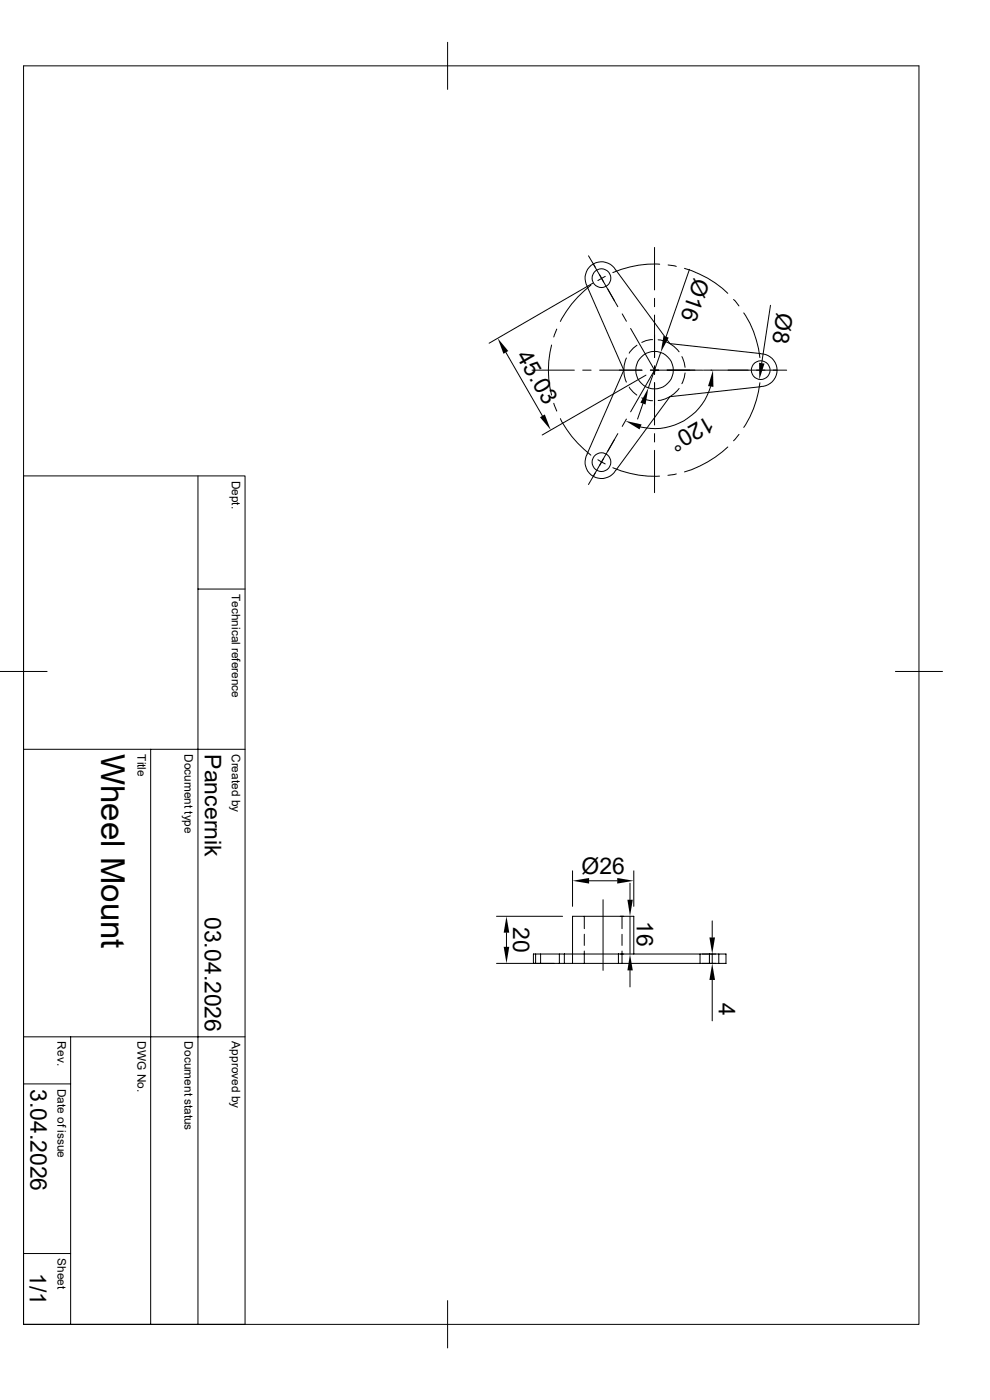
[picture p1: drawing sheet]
<svg xmlns="http://www.w3.org/2000/svg" width="210mm" height="297mm" viewBox="0 0 210 297" stroke-linecap="round" stroke-linejoin="round" font-family="sans-serif">
<g fill="none" stroke="#000" stroke-width=".21">
<path d="M5 14h189.9v267h-189.9zM95 9v10M124.8 54.3l1.5 2.4M125.9 56l5.2 9.1M127.2 58.3l.9 1.5M128.4 58.6l-1.6 .9M138.9 52.5v9M140 56a22 22 0 0 0-10 1.8M141.7 56.2l1.8 .3M145.2 56.9a21.8 21.8 0 0 1 9.2 5.3M146.3 57.1l-5 14.3M107.3 74.8l7.8 13.4"/>
<path d="M112.9 78.5h8.9M117 73.2a21.2 21.2 0 0 0 0 10.6M118.1 69.8l-.6 1.7M123.6 78.5h1.8M124.5 60.7l7.8 17.8-7.8 17.8M124.6 60.7a3.5 3.5 0 0 1 1.3-4.7 3.5 3.5 0 0 1 4.7 1.3l11.5 15.6 19.3 2.1M125.3 60.5a22.9 22.9 0 0 0-6.4 7.7M125.8 60.1l-22 12.7M127.2 78.5h9M128.9 61.3l1.4 2.5M132 66.6l.9 1.6M132.9 75.9a6.2 6.2 0 0 0 0 5.2"/>
<path d="M133.8 69.7l5.2 9M135.1 73.2l-.7 .6-.9 1.1M137 79.6l-22 12.7M138.4 72.1l-1.4 .2-.9 .3M138.9 77.6v1.8M138.9 63.3v1.8M138.9 66.8v9.1M139 78.3l-5.2 9.1M139.6 72.1a6.3 6.3 0 0 1 4.5 2.5M140.2 74.8l-2.7 7.5M144.7 75.6l.5 1.4 .1 .9M145.3 79.1l-.1 1-.5 1.3"/>
<path d="M149.1 78.5h-11.1M149.2 78.5h3.5M152.8 78.5h14.1M155.6 63.5l1.2 1.4M157.8 66.4a20.8 20.8 0 0 1 3.4 9.5M161.3 77.6v1.8M161.4 75.1a3.5 3.5 0 0 1 3.4 3.4 3.5 3.5 0 0 1-3.4 3.5M163.4 64.8l-1.8 12.2M117.5 85.6l.6 1.6M118.9 88.8a22.5 22.5 0 0 0 6.4 7.8M126.8 97.5l1.6 .9M128.1 97.2l-.9 1.6"/>
<path d="M130 99.2a21.9 21.9 0 0 0 9.9 1.8M130.3 93.3l-1.4 2.4M131.1 92l-5.2 9M132.9 88.9l-.9 1.6M133.5 82.1l.9 1.1 .7 .6M136.1 84.4l.9 .4 1.4 .2M136.4 85.6l-1.1 3.3M138.9 92v1.8M138.9 95.5v9M138.9 81.2v9M144.1 82.4a6.3 6.3 0 0 1-4.5 2.6M150.7 82a12.4 12.4 0 0 1-14.8 8.6"/>
<path d="M154.4 94.8a23.1 23.1 0 0 1-9.2 5.3M156.8 92.2l-1.2 1.3M161.2 81.2a21.3 21.3 0 0 1-3.4 9.5M161.4 82l-19.3 2.2-11.5 15.6a3.5 3.5 0 0 1-4.7 1.2 3.5 3.5 0 0 1-1.3-4.7M5 101h47v180h-47M42 101v180M126.3 100.3l-1.5 2.5M143.5 100.5l-1.8 .3M42 125h10M0 142.5h10M5 159h47M32 159v122"/>
<path d="M189.9 142.5h10M105.3 194.4h14M107.4 197.9v3M121.5 184.7v7.6M124 194.4v2.6M124 198.2v2.4M125 186.9h5.9M127.9 190.9v15M131.6 194.4h.7M132 194.4v2.6M132 198.2v2.4M133.6 187.4v3.5"/>
<path d="M133.6 194.4v8M134.5 184.7v7.6M151.1 195.4v3.5M5 220h47M15 220v61M105.3 204.4h12.3M113.6 202.4v2M114.7 202.4v2M118.7 202.4v2M119.7 202.4h-6.5v2h6.5M119.7 202.4v2h11.5v-2M119.7 202.4h32.1"/>
<path d="M124 201.8v2.6M131.2 204.4h19.3v-2h3.5v2h-3.5M132 201.8v2.6M133.6 205.9v3.5M134.5 202.4v-8h-13v10M148.5 202.4v2M149 204.4h2.8M151.1 202.4v2M151.1 207.9v8.7M152.5 202.4v2M5 230h10M5 265.9h10"/>
<path d="M95 275.9v10.1"/>
<circle cx="127.6" cy="59" r="1.98"/>
<circle cx="138.9" cy="78.5" r="4"/>
<circle cx="161.4" cy="78.5" r="1.98"/>
<circle cx="127.6" cy="98" r="1.98"/>
</g>
<g fill="#000">
<path d="M105.6 71.8l2.2 2.7-1 .6zM140.8 71.2l1.1 .4-1.7 3.2zM161 77l1.2 .1-1.1 3.4zM114.6 88.5l1-.6 1.2 3.3zM132.7 89.3l3.4 .7-.4 1.1zM137.5 82.3l-.6 3.5-1.1-.4zM151.3 78.5v3.6l-1.1-.2zM107.4 194.4l.6 3.5h-1.2zM121.5 186.9l3.5-.6v1.2zM130.9 186.3l3.6 .6-3.6 .6zM133.1 190.9h1.1l-.6 3.5zM150.5 198.9h1.2l-.6 3.5z"/>
<path d="M106.8 200.9h1.2l-.6 3.5zM133.6 202.4l.6 3.5h-1.1zM151.1 204.4l.6 3.5h-1.2z"/>
</g>
<text font-size="7" x="21.5" y="160" transform="rotate(90 21.5 160)">Wheel Mount</text>
<g font-size="4.9">
<text x="147.3" y="58.8" transform="rotate(109 147.3 58.8)">Ø16</text>
<text x="164.8" y="66.2" transform="rotate(99 164.8 66.2)">Ø8</text>
<text x="109.4" y="75.5" transform="rotate(60 109.4 75.5)">45.03</text>
<text x="150.3" y="88" transform="rotate(150 150.3 88)">120°</text>
<text x="43.5" y="160" transform="rotate(90 43.5 160)">Pancernik</text>
<text x="123.4" y="185.3">Ø26</text>
<text x="43.5" y="194.5" transform="rotate(90 43.5 194.5)">03.04.2026</text>
<text x="108.9" y="196.7" transform="rotate(90 108.9 196.7)">20</text>
<text x="135.1" y="195.5" transform="rotate(90 135.1 195.5)">16</text>
<text x="152.5" y="212.7" transform="rotate(90 152.5 212.7)">4</text>
<text x="6.5" y="231" transform="rotate(90 6.5 231)">3.04.2026</text>
<text x="6.3" y="270" transform="rotate(90 6.3 270)">1/1</text>
</g>
<g font-size="2.5">
<text x="49.2" y="102" transform="rotate(90 49.2 102)">Dept.</text>
<text x="49.2" y="126" transform="rotate(90 49.2 126)">Technical reference</text>
<text x="29.2" y="160" transform="rotate(90 29.2 160)">Title</text>
<text x="39.2" y="160" transform="rotate(90 39.2 160)">Document type</text>
<text x="49.2" y="160" transform="rotate(90 49.2 160)">Created by</text>
<text x="12.2" y="220.9" transform="rotate(90 12.2 220.9)">Rev.</text>
<text x="29.2" y="220.9" transform="rotate(90 29.2 220.9)">DWG No.</text>
<text x="39.2" y="220.9" transform="rotate(90 39.2 220.9)">Document status</text>
<text x="49.2" y="220.9" transform="rotate(90 49.2 220.9)">Approved by</text>
<text x="12.2" y="231" transform="rotate(90 12.2 231)">Date of issue</text>
<text x="12.2" y="266.9" transform="rotate(90 12.2 266.9)">Sheet</text>
</g>
</svg>
